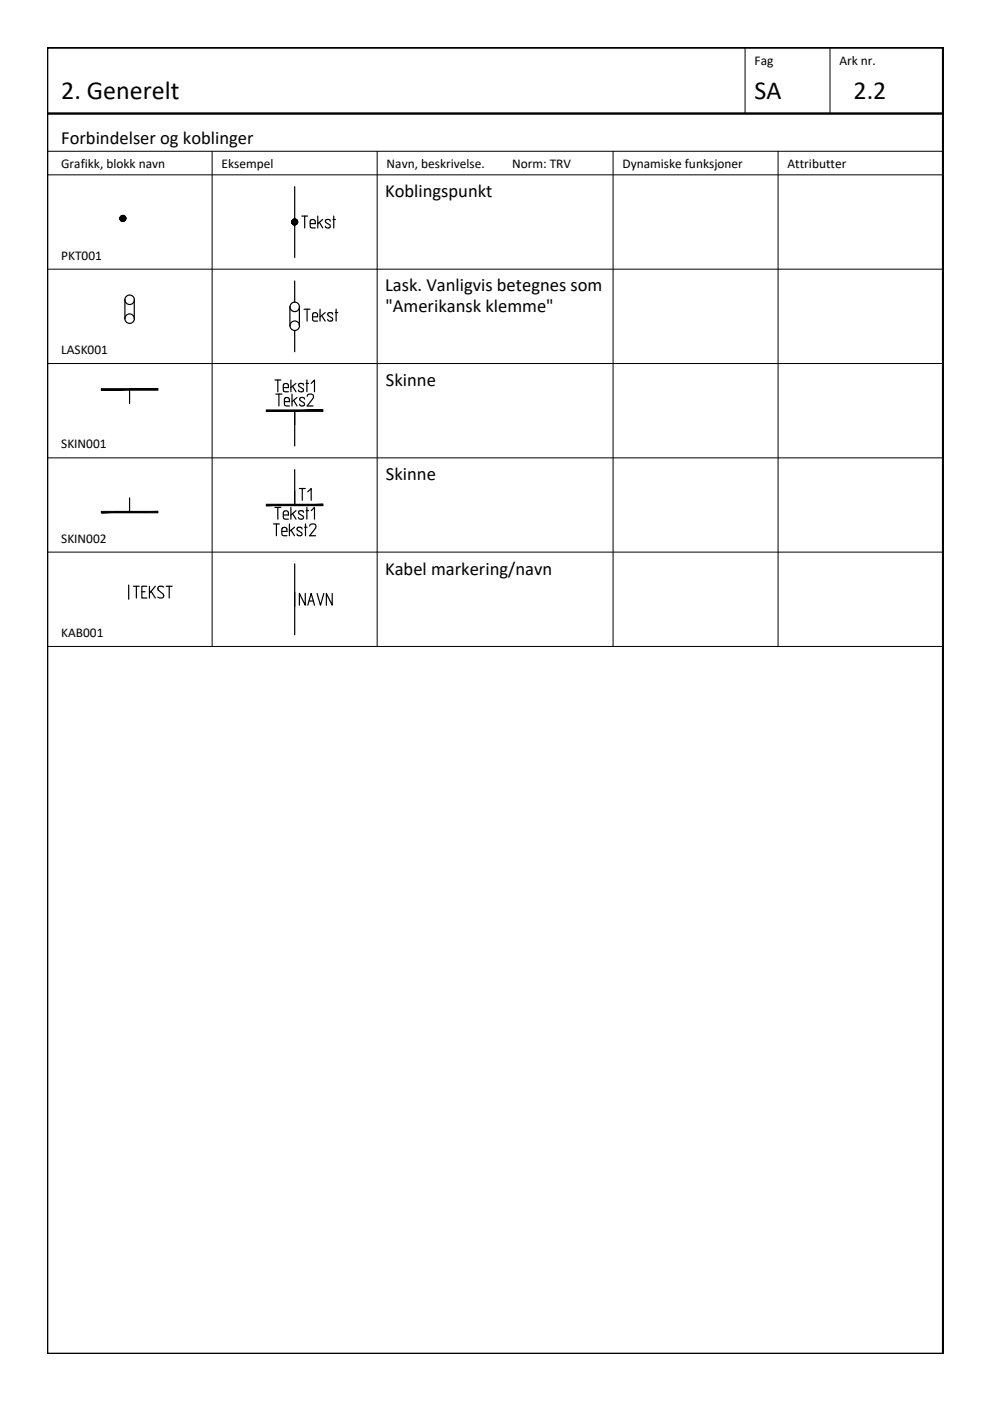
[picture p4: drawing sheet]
<svg xmlns="http://www.w3.org/2000/svg" width="210mm" height="297mm" viewBox="0 0 210 297" stroke-linecap="round" stroke-linejoin="round" font-family="sans-serif">
<!-- layer: KOMPONENTER -->
<g fill="none" stroke="#000" stroke-width=".25">
<path d="M25.5 46.5l.8-.8-.8 .9M25.7 45.8l-.2 .2M25.8 45.7l-.3 .4M25.9 45.7l-.4 .4M25.9 45.7l-.5 .5M26 45.7l-.6 .6M26.1 45.7l-.7 .6M26.1 45.7l-.7 .7M26.2 45.7l-.8 .7M26.3 45.7l-.8 .9M26.4 45.8l-.8 .9M26.5 45.9l-.8 .9"/>
<path d="M26.6 46l-.9 .8M26.6 46.6l-.3 .3M26.6 46.1l-.8 .8M26.6 46.1l-.7 .8M26.6 46.2l-.7 .7M26.6 46.4l-.4 .5M26.7 46.3l-.7 .6M26.7 46.3l-.6 .6 .6-.5M61.9 47l.5-.6-.5 .7M61.9 47.2l.7-.7-.7 .8M61.9 46.9l.4-.4-.4 .5M62 47.5l.8-.9-.8 .9"/>
<path d="M62.1 46.6l-.1 .1M62.4 47.7l.7-.7-.7 .7M62.5 46.4l-.6 .7 .6-.6M62.6 46.5l-.7 .7M62.7 46.5l-.7 .9 .8-.8M62.9 46.7l-.8 .9M63 46.7l-.7 1M63 47.4l-.2 .2M63.1 47.3l-.4 .3M63.1 47l-.8 .7M63.1 47.2l-.5 .5M63.1 47.3l-.4 .4"/>
<path d="M63.1 47.1l-.6 .6M26.5 63.6a1.01 1.01 0 0 1 1-1 1.01 1.01 0 0 1 1 1M26.5 63.6a1.01 1.01 0 0 0 1 1 1.01 1.01 0 0 0 1-1M26.5 67.6a1.01 1.01 0 0 1 1-1 1.01 1.01 0 0 1 1 1M26.5 67.6a1.01 1.01 0 0 0 1 1 1.01 1.01 0 0 0 1-1M26.5 63.6v4M28.5 63.6v4M61.5 65.1v4M61.5 69.1a1.01 1.01 0 0 1 1-1 1.01 1.01 0 0 1 1 1M61.5 69.1a1.01 1.01 0 0 0 1 1 1.01 1.01 0 0 0 1-1M63.5 65.1v4M27.5 82.6v3"/>
<path d="M62.5 87.1v3M27.5 105.6v3M27.3 124v3"/>
<circle cx="26.1" cy="46.3" r=".62"/>
<circle cx="62.5" cy="47" r=".62"/>
<circle cx="62.5" cy="65.1" r="1.01"/>
</g>
<!-- layer: RAMME SYMBOLER -->
<g fill="none" stroke="#000" stroke-width=".21">
<path d="M158 10.1v14M176 10.1v14M10 32.1h189.9M10 37.1h189.9M45 32.1v105M80 32.1v105M130 32.1v105M165 32.1v105M10 57.1h189.9M10 77.1h189.9M10 97.1h189.9M10 117.1h189.9"/>
<path d="M10 137.1h189.9"/>
</g>
<!-- layer: KOMPONENTER -->
<g fill="#000" stroke="#000" stroke-width=".21">
<path d="M21.5 82.4v.3l12-.3zM21.5 82.7l12-.3v.3z"/>
<path d="M56.5 86.9v.3l12-.3zM56.5 87.2l12-.3v.3z"/>
<path d="M21.5 108.4v.3l12-.3zM21.5 108.7l12-.3v.3z"/>
<path d="M56.5 106.9v.3l12-.3zM56.5 107.2l12-.3v.3z"/>
</g>
<!-- layer: KOMP-TEKST25 -->
<g fill="none" stroke="#000" stroke-width=".25">
<path d="M64 45.8h1.2M64.6 45.8v2.5M65.8 47.4h1v-.5l-.1-.3h-.8l-.1 .3v1.1v.2l.3 .1h.7M67.4 45.8v2.5M67.7 47.2l.7 1.1M68.4 46.5l-1 .9M70 46.9v-.3a.63 .63 0 0 0-1 .3l.1 .3 .9 .5v.3v.2l-.3 .1-.6-.1-.1-.2M70.6 46.5h.5M70.8 45.8v2.5M64.5 65.6h1.2M65.1 65.6v2.5M66.3 67.2h1v-.6l-.1-.2h-.8l-.1 .2v1.1l.1 .3 .2 .1h.7"/>
<path d="M67.9 65.6v2.5M68.2 66.9l.7 1.2M68.9 66.3l-1 .9M70.5 66.6a.63 .63 0 0 0-.9-.2v.5l.9 .5v.6a.63 .63 0 0 1-1-.3M71.1 66.3h.5M71.3 65.6v2.5M58.3 80.6h1.2M58.5 83.6h1.3M58.9 80.6v2.5M59.1 83.6v2.5M60.1 82.2h1.1v-.6l-.2-.2h-.7l-.2 .2v1.1l.1 .3 1 .1M60.3 85.2h1.1v-.6l-.2-.2h-.7l-.2 .2v1.1l.1 .3 .3 .1h.7"/>
<path d="M61.7 80.6v2.5M61.9 83.6v2.5M62 81.9l.8 1.2M62.3 84.9l.7 1.2M62.8 81.3l-1.1 .9M63 84.3l-1.1 .9M64.4 81.6a.65 .65 0 0 0-1-.2v.5l.9 .6 .1 .2a.65 .65 0 0 1-1 .3l-.1-.3M64.6 84.6a.63 .63 0 0 0-1-.2v.5l.9 .5 .1 .3a.62 .62 0 0 1-1 .3l-.1-.3M64.9 81.3h.5M65.1 80.6v2.5M65.1 84l.1-.3a.88 .88 0 0 1 1.2 0v.8l-1.3 1.6h1.3M66 81.3l.7-.7v2.5"/>
<path d="M58 111.1h1.2M58.3 107.6h1.2M58.6 111.1v2.5M58.9 107.6v2.5M59.8 112.7h1v-.6l-.1-.2-.4-.1-.4 .1-.1 .2v1.1l.3 .4h.7M60.1 109.2h1.1M60.3 108.4l-.2 .2 .1 1.4 1 .1M61.4 111.1v2.5M61.7 107.6v2.5M61.7 112.4l.7 1.2M62 108.9l.8 1.2M62.4 111.8l-1 .9"/>
<path d="M63.3 108.6l.1 .3 .9 .5 .1 .3a.63 .63 0 0 1-1 .3l-.1-.3M64.1 112.1a.63 .63 0 0 0-1-.2v.5l.9 .6 .1 .2a.63 .63 0 0 1-1 .3l-.1-.3M64.6 111.8h.5M64.8 111.1v2.5M65.1 107.6v2.5M65.7 111.5l.1-.3 .3-.1 .8 .2v.7l-1.2 1.6h1.2M66 108.3l.7-.7v2.5M28.3 124.3h1.2M28.9 124.3v2.5M30.1 125.5h.7M31.1 124.3h-1v2.5h1M31.7 124.3v2.5"/>
<path d="M32 125.4l.9 1.4M32.9 124.3l-1.2 1.5M34.7 124.5a.97 .97 0 0 0-1.2 0v.6l1.1 .9v.6a.88 .88 0 0 1-1.1 0M35.2 124.3h1.3M35.9 124.3v2.5"/>
</g>
<!-- layer: RAMME -->
<path d="M10 10.1h190v276.9h-190zM10 24.1h189.9" fill="none" stroke="#000" stroke-width=".51"/>
<!-- layer: Sig-komponenter -->
<path d="M62.5 39.6v15M62.5 59.6v4.5M62.5 70.1v4.5M62.5 87.1v7.5M62.5 99.6v7.5M62.5 119.6v15" fill="none" stroke="#000" stroke-width=".25"/>
<g font-size="5.7">
<text x="62.1" y="107.2">T1</text>
<text x="62.1" y="129.5">NAVN</text>
</g>
<g font-size="5.5">
<text x="13" y="21.1">2. Generelt</text>
<text x="160" y="21.1">SA</text>
<text x="181" y="21.1">2.2</text>
</g>
<g font-size="3.9">
<text x="13" y="30.6">Forbindelser og koblinger</text>
<text x="81.6" y="41.7">Koblingspunkt</text>
<text x="81.6" y="61.8">Lask. Vanligvis betegnes som</text>
<text x="81.7" y="66.1">&quot;Amerikansk klemme&quot;</text>
<text x="81.8" y="81.8">Skinne</text>
<text x="81.8" y="101.8">Skinne</text>
<text x="81.6" y="121.9">Kabel markering/navn</text>
</g>
<g font-size="2.8">
<text x="160" y="13.9">Fag</text>
<text x="178" y="13.9">Ark nr.</text>
<text x="13" y="35.6">Grafikk, blokk navn</text>
<text x="47" y="35.6">Eksempel</text>
<text x="82" y="35.6">Navn, beskrivelse.</text>
<text x="108.6" y="35.6">Norm: TRV</text>
<text x="132" y="35.6">Dynamiske funksjoner</text>
<text x="167" y="35.6">Attributter</text>
<text x="13" y="55.1">PKT001</text>
<text x="13" y="75.1">LASK001</text>
<text x="13" y="95.1">SKIN001</text>
<text x="13" y="115.1">SKIN002</text>
<text x="13" y="135.1">KAB001</text>
</g>
</svg>
